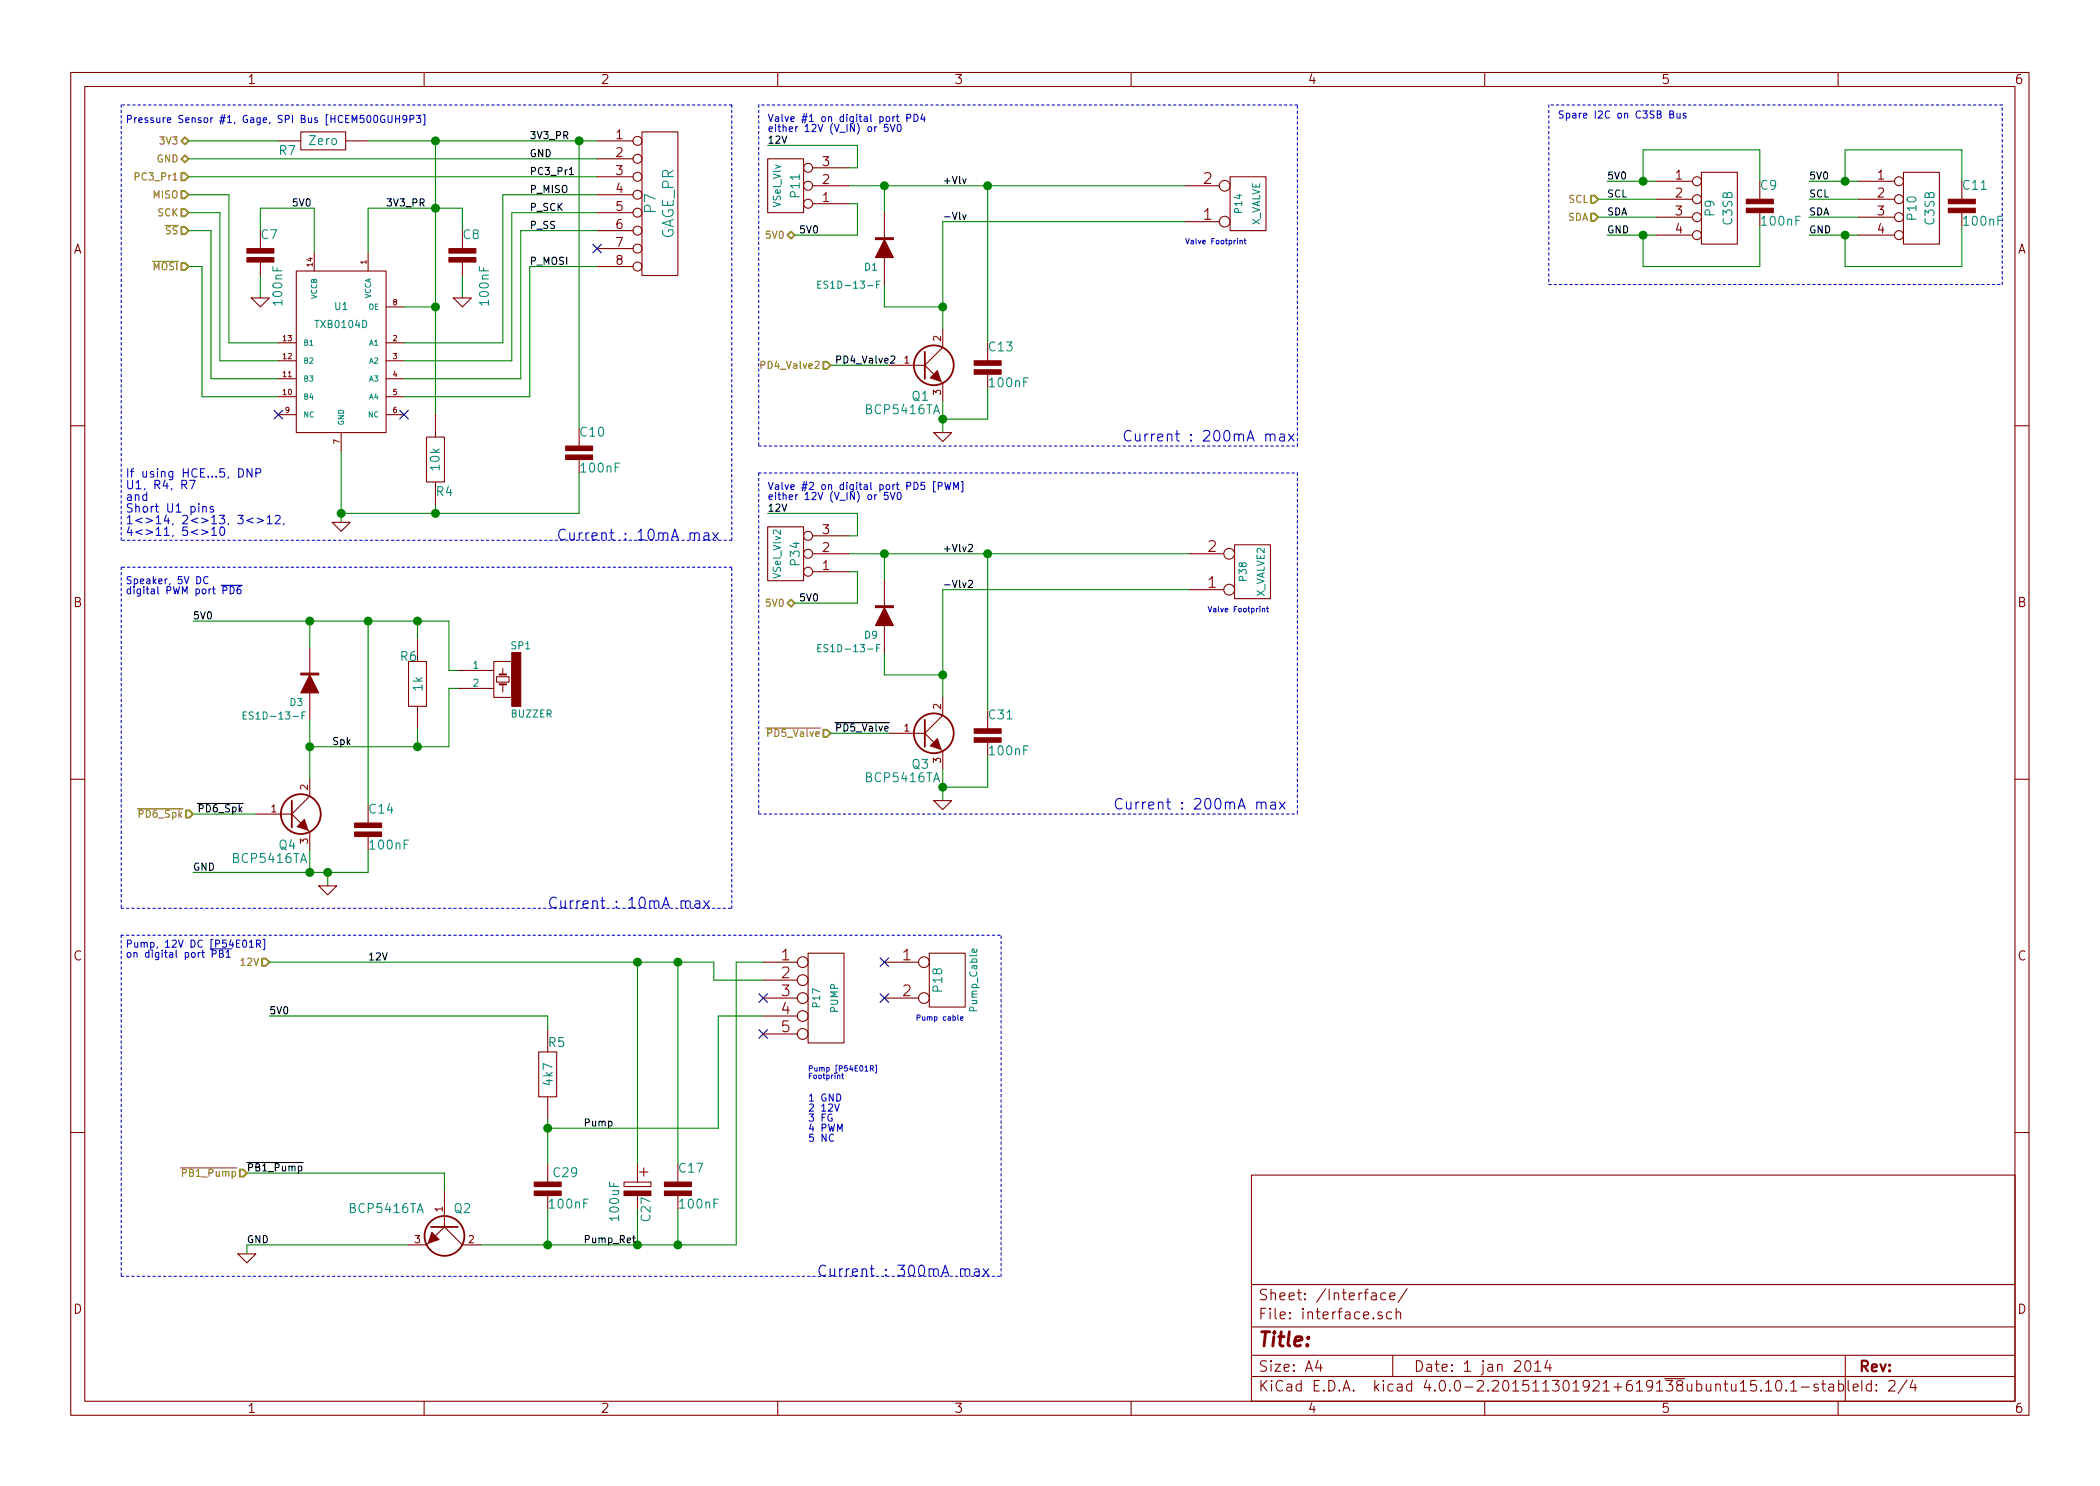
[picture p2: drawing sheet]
EESchema Schematic File Version 2
LIBS:uCm
LIBS:power
LIBS:uCm-cache
EELAYER 25 0
EELAYER END
$Descr A4 11693 8268
encoding utf-8
Sheet 2 4
Title ""
Date "1 jan 2014"
Rev ""
Comp ""
Comment1 ""
Comment2 ""
Comment3 ""
Comment4 ""
$EndDescr
Wire Wire Line
	5250 1225 6600 1225
Connection ~ 5500 1025
Connection ~ 4925 1025
Wire Wire Line
	4725 1025 6600 1025
Wire Notes Line
	675  575  675  3000
Connection ~ 3225 775 
Wire Wire Line
	3225 2375 3225 775 
Wire Wire Line
	9800 1000 9800 825 
Wire Wire Line
	9800 825  9150 825 
Connection ~ 9150 1000
Wire Wire Line
	9150 825  9150 1000
Wire Wire Line
	8900 1200 9225 1200
Wire Wire Line
	8950 1000 9225 1000
Connection ~ 1900 2850
Wire Wire Line
	2425 2800 2425 2850
Connection ~ 2425 1150
Wire Wire Line
	2250 1700 2425 1700
Wire Wire Line
	1450 1275 1450 1150
Wire Wire Line
	1450 1150 1750 1150
Wire Wire Line
	2575 1150 2575 1275
Wire Wire Line
	2050 1150 2575 1150
Wire Wire Line
	1900 2500 1900 2900
Wire Wire Line
	1050 1275 1175 1275
Wire Wire Line
	1175 1275 1175 2100
Wire Wire Line
	1175 2100 1550 2100
Wire Wire Line
	1050 1075 1275 1075
Wire Wire Line
	1275 1075 1275 1900
Wire Wire Line
	1275 1900 1550 1900
Wire Wire Line
	2250 2000 2850 2000
Wire Wire Line
	2850 2000 2850 1175
Wire Wire Line
	2850 1175 3325 1175
Wire Wire Line
	2250 2200 2950 2200
Wire Wire Line
	2950 2200 2950 1475
Wire Wire Line
	1375 6925 2275 6925
Wire Wire Line
	2675 6925 4100 6925
Wire Wire Line
	4275 800  4775 800 
Wire Wire Line
	4775 800  4775 925 
Wire Wire Line
	4775 925  4725 925 
Connection ~ 5250 1700
Wire Wire Line
	4925 1575 4925 1700
Wire Wire Line
	5250 2225 5250 2400
Wire Wire Line
	5250 1225 5250 1825
Wire Wire Line
	2950 1475 3325 1475
Wire Wire Line
	3325 875  1050 875 
Wire Wire Line
	1050 975  3325 975 
Wire Wire Line
	4950 2025 4625 2025
Wire Wire Line
	3050 6725 3050 6925
Wire Wire Line
	4925 1175 4925 1025
Wire Wire Line
	4925 1700 5250 1700
Wire Wire Line
	4725 1125 4775 1125
Wire Wire Line
	4775 1125 4775 1300
Wire Wire Line
	4775 1300 4425 1300
Wire Wire Line
	5500 2150 5500 2325
Wire Wire Line
	5500 2325 5250 2325
Connection ~ 5250 2325
Wire Wire Line
	3325 1275 2900 1275
Wire Wire Line
	2900 1275 2900 2100
Wire Wire Line
	2900 2100 2250 2100
Wire Wire Line
	3325 1075 2800 1075
Wire Wire Line
	2800 1075 2800 1900
Wire Wire Line
	2800 1900 2250 1900
Wire Wire Line
	1550 2000 1225 2000
Wire Wire Line
	1225 2000 1225 1175
Wire Wire Line
	1225 1175 1050 1175
Wire Wire Line
	1550 2200 1125 2200
Wire Wire Line
	1125 2200 1125 1475
Wire Wire Line
	1125 1475 1050 1475
Wire Wire Line
	2050 1150 2050 1400
Wire Wire Line
	1750 1150 1750 1400
Wire Wire Line
	2575 1525 2575 1650
Wire Wire Line
	1450 1525 1450 1650
Wire Wire Line
	2425 775  2425 2300
Connection ~ 2425 1700
Wire Notes Line
	7225 2475 7225 575 
Wire Notes Line
	4225 575  4225 2475
Wire Wire Line
	8900 1100 9225 1100
Wire Wire Line
	8950 1300 9225 1300
Wire Wire Line
	9150 1300 9150 1475
Connection ~ 9150 1300
Wire Wire Line
	9150 1475 9800 1475
Wire Wire Line
	9800 1475 9800 1250
Wire Wire Line
	3225 2850 3225 2625
Wire Wire Line
	1900 2850 3225 2850
Connection ~ 2425 2850
Wire Notes Line
	4075 575  4075 3000
Wire Wire Line
	10925 1250 10925 1475
Wire Wire Line
	10925 1475 10275 1475
Connection ~ 10275 1300
Wire Wire Line
	10275 1475 10275 1300
Wire Wire Line
	10075 1300 10350 1300
Wire Wire Line
	10075 1100 10350 1100
Wire Wire Line
	10075 1000 10350 1000
Wire Wire Line
	10075 1200 10350 1200
Wire Wire Line
	10275 1000 10275 825 
Connection ~ 10275 1000
Wire Wire Line
	10275 825  10925 825 
Wire Wire Line
	10925 825  10925 1000
Wire Wire Line
	5500 1025 5500 1900
$Comp
L C_POL_1 C27
U 1 1
P 3550 6575
F 0 "C27" V 3600 6350 50  0000 L CNN
F 1 "100uF" V 3425 6350 50  0000 L CNN
F 2 "uCm:C_ELCO_SMD_6x8" H 3150 6550 50  0001 C CNN
F 3 "" H 3550 6575 60  0001 C CNN
F 4 "UWT1V101MCL1GS" V 3550 6575 60  0001 C CNN "manf#"
	1    3550 6575
	1    0    0    -1  
$EndComp
$Comp
L CONN_4 P9
U 1 1
P 9575 1150
F 0 "P9" V 9525 1150 50  0000 C CNN
F 1 "C3SB" V 9625 1150 50  0000 C CNN
F 2 "uCm:pin_strip_4-90" H 9575 1150 60  0001 C CNN
F 3 "" H 9575 1150 60  0001 C CNN
F 4 "PREC004SAAN-RC" V 9575 1150 60  0001 C CNN "manf#"
	1    9575 1150
	1    0    0    -1  
$EndComp
$Comp
L TXB0104D U1
U 1 1
P 1900 2100
F 0 "U1" H 1900 2500 40  0000 C CNN
F 1 "TXB0104D" H 1900 2400 40  0000 C CNN
F 2 "uCm:TXB0104D_null" H 1900 2500 40  0001 C CNN
F 3 "" H 1900 2100 60  0001 C CNN
F 4 "TXB0104DR" H 1900 2100 60  0001 C CNN "manf#"
	1    1900 2100
	-1   0    0    -1  
$EndComp
$Comp
L R R4
U 1 1
P 2425 2550
F 0 "R4" H 2375 2725 50  0000 C CNN
F 1 "10k" V 2430 2550 50  0000 C CNN
F 2 "uCm:r_0805" V 2530 2550 50  0001 C CNN
F 3 "" H 2425 2550 60  0001 C CNN
F 4 "RMCF0805JT10K0" H 2425 2550 60  0001 C CNN "manf#"
	1    2425 2550
	-1   0    0    1   
$EndComp
$Comp
L NPN_TIP112G Q1
U 1 1
P 5150 2025
F 0 "Q1" H 5125 1850 50  0000 C CNN
F 1 "BCP5416TA" H 5025 1775 50  0000 C CNN
F 2 "uCm:SOT223" H 5340 2025 30  0001 C CNN
F 3 "" H 5150 2025 60  0001 C CNN
F 4 "BCP5416TA" H 5150 2025 60  0001 C CNN "manf#"
	1    5150 2025
	1    0    0    -1  
$EndComp
$Comp
L X_VALVE P14
U 1 1
P 6950 1125
F 0 "P14" V 6900 1125 40  0000 C CNN
F 1 "X_VALVE" V 7000 1125 40  0000 C CNN
F 2 "uCm:X_Valve_2" H 6950 1125 60  0001 L CNN
F 3 "" H 6950 1125 60  0001 C CNN
F 4 "X-1-05-S-F" V 6950 1125 60  0001 C CNN "manf#"
	1    6950 1125
	1    0    0    1   
$EndComp
$Comp
L Gage_Pr P7
U 1 1
P 3675 1125
F 0 "P7" V 3625 1125 60  0000 C CNN
F 1 "GAGE_PR" V 3725 1125 60  0000 C CNN
F 2 "uCm:HCEM500GUH9P3" V 3850 1125 60  0001 C CNN
F 3 "" H 3675 1125 60  0001 C CNN
F 4 "HCEM500GUH9P3" V 3675 1125 60  0001 C CNN "manf#"
	1    3675 1125
	1    0    0    -1  
$EndComp
$Comp
L D_1N4001 D1
U 1 1
P 4925 1375
F 0 "D1" V 4825 1450 40  0000 C CNN
F 1 "ES1D-13-F" V 4725 1575 40  0000 C CNN
F 2 "uCm:Diode-SMA" V 4850 1525 40  0001 C CNN
F 3 "" H 4925 1375 60  0001 C CNN
F 4 "ES1D-13-F" V 4925 1375 60  0001 C CNN "manf#"
	1    4925 1375
	0    -1   -1   0   
$EndComp
$Comp
L C C17
U 1 1
P 3775 6600
F 0 "C17" H 3775 6700 50  0000 L CNN
F 1 "100nF" H 3775 6500 50  0000 L CNN
F 2 "uCm:c_0805" H 3775 6600 50  0001 C CNN
F 3 "" H 3775 6600 60  0001 C CNN
F 4 "CL21B104KCC5PNC" H 3775 6600 60  0001 C CNN "manf#"
	1    3775 6600
	1    0    0    -1  
$EndComp
$Comp
L C C13
U 1 1
P 5500 2025
F 0 "C13" H 5500 2125 50  0000 L CNN
F 1 "100nF" H 5500 1925 50  0000 L CNN
F 2 "uCm:c_0805" H 5500 2025 50  0001 C CNN
F 3 "" H 5500 2025 60  0001 C CNN
F 4 "CL21B104KCC5PNC" H 5500 2025 60  0001 C CNN "manf#"
	1    5500 2025
	1    0    0    -1  
$EndComp
$Comp
L C C11
U 1 1
P 10925 1125
F 0 "C11" H 10925 1225 50  0000 L CNN
F 1 "100nF" H 10925 1025 50  0000 L CNN
F 2 "uCm:c_0805" H 10925 1125 50  0001 C CNN
F 3 "" H 10925 1125 60  0001 C CNN
F 4 "CL21B104KCC5PNC" H 10925 1125 60  0001 C CNN "manf#"
	1    10925 1125
	1    0    0    -1  
$EndComp
$Comp
L C C10
U 1 1
P 3225 2500
F 0 "C10" H 3225 2600 50  0000 L CNN
F 1 "100nF" H 3225 2400 50  0000 L CNN
F 2 "uCm:c_0805" H 3225 2500 50  0001 C CNN
F 3 "" H 3225 2500 60  0001 C CNN
F 4 "CL21B104KCC5PNC" H 3225 2500 60  0001 C CNN "manf#"
	1    3225 2500
	1    0    0    -1  
$EndComp
$Comp
L C C9
U 1 1
P 9800 1125
F 0 "C9" H 9800 1225 50  0000 L CNN
F 1 "100nF" H 9800 1025 50  0000 L CNN
F 2 "uCm:c_0805" H 9800 1125 50  0001 C CNN
F 3 "" H 9800 1125 60  0001 C CNN
F 4 "CL21B104KCC5PNC" H 9800 1125 60  0001 C CNN "manf#"
	1    9800 1125
	1    0    0    -1  
$EndComp
$Comp
L C C8
U 1 1
P 2575 1400
F 0 "C8" H 2575 1500 50  0000 L CNN
F 1 "100nF" V 2700 1100 50  0000 L CNN
F 2 "uCm:c_0805" H 2575 1400 50  0001 C CNN
F 3 "" H 2575 1400 60  0001 C CNN
F 4 "CL21B104KCC5PNC" H 2575 1400 60  0001 C CNN "manf#"
	1    2575 1400
	1    0    0    -1  
$EndComp
$Comp
L C C7
U 1 1
P 1450 1400
F 0 "C7" H 1450 1500 50  0000 L CNN
F 1 "100nF" V 1550 1100 50  0000 L CNN
F 2 "uCm:c_0805" H 1450 1400 50  0001 C CNN
F 3 "" H 1450 1400 60  0001 C CNN
F 4 "CL21B104KCC5PNC" H 1450 1400 60  0001 C CNN "manf#"
	1    1450 1400
	1    0    0    -1  
$EndComp
Text Label 5250 1025 0    40   ~ 0
+Vlv
$Comp
L CONN_4 P10
U 1 1
P 10700 1150
F 0 "P10" V 10650 1150 50  0000 C CNN
F 1 "C3SB" V 10750 1150 50  0000 C CNN
F 2 "uCm:pin_strip_4-90" V 10850 1150 50  0001 C CNN
F 3 "" H 10700 1150 60  0001 C CNN
F 4 "PREC004SAAN-RC" V 10700 1150 60  0001 C CNN "manf#"
	1    10700 1150
	1    0    0    -1  
$EndComp
Text Label 10075 1100 0    40   ~ 0
SCL
Text Label 10075 1200 0    40   ~ 0
SDA
Text Label 10075 1300 0    40   ~ 0
GND
Text Label 10075 1000 0    40   ~ 0
5V0
Text Notes 8675 650  0    40   ~ 0
Spare I2C on C3SB Bus
Text Label 8950 1000 0    40   ~ 0
5V0
Text Label 8950 1300 0    40   ~ 0
GND
Text Label 8950 1200 0    40   ~ 0
SDA
Text Label 8950 1100 0    40   ~ 0
SCL
$Comp
L GND #PWR05
U 1 1
P 2575 1650
F 0 "#PWR05" H 2575 1650 30  0001 C CNN
F 1 "GND" H 2575 1580 30  0001 C CNN
F 2 "" H 2575 1650 60  0001 C CNN
F 3 "" H 2575 1650 60  0001 C CNN
	1    2575 1650
	1    0    0    -1  
$EndComp
$Comp
L GND #PWR06
U 1 1
P 1450 1650
F 0 "#PWR06" H 1450 1650 30  0001 C CNN
F 1 "GND" H 1450 1580 30  0001 C CNN
F 2 "" H 1450 1650 60  0001 C CNN
F 3 "" H 1450 1650 60  0001 C CNN
	1    1450 1650
	1    0    0    -1  
$EndComp
$Comp
L GND #PWR07
U 1 1
P 1900 2900
F 0 "#PWR07" H 1900 2900 30  0001 C CNN
F 1 "GND" H 1900 2830 30  0001 C CNN
F 2 "" H 1900 2900 60  0001 C CNN
F 3 "" H 1900 2900 60  0001 C CNN
	1    1900 2900
	1    0    0    -1  
$EndComp
NoConn ~ 2250 2300
NoConn ~ 1550 2300
Text Label 1625 1150 0    40   ~ 0
5V0
Text Label 2150 1150 0    40   ~ 0
3V3_PR
Text HLabel 4425 1300 0    40   BiDi ~ 0
5V0
Text Label 5250 1225 0    40   ~ 0
-Vlv
Text Label 4450 1300 0    40   ~ 0
5V0
$Comp
L CONN_3 P11
U 1 1
P 4375 1025
F 0 "P11" V 4325 1025 50  0000 C CNN
F 1 "VSel_Vlv" V 4425 1025 40  0000 C CNN
F 2 "uCm:Header_3" V 4525 1025 40  0001 C CNN
F 3 "" H 4375 1025 60  0001 C CNN
F 4 "PREC003SAAN-RC" V 4375 1025 60  0001 C CNN "manf#"
	1    4375 1025
	-1   0    0    1   
$EndComp
Text HLabel 4625 4075 0    40   Input ~ 0
~PD5_Valve
Text HLabel 1500 5350 0    40   Input ~ 0
12V
Text HLabel 1050 1475 0    40   Input ~ 0
~MOSI
Text HLabel 1050 1275 0    40   Input ~ 0
~SS
Text HLabel 1050 1175 0    40   Input ~ 0
SCK
Text HLabel 1050 1075 0    40   Input ~ 0
MISO
Text HLabel 1050 975  0    40   Input ~ 0
PC3_Pr1
Text HLabel 1050 875  0    40   BiDi ~ 0
GND
Text HLabel 1050 775  0    40   BiDi ~ 0
3V3
Text Label 4650 4075 0    40   ~ 0
~PD5_Valve
Text Notes 4275 725  0    40   ~ 0
Valve #1 on digital port PD4\neither 12V (V_IN) or 5V0
Text Notes 700  675  0    40   ~ 0
Pressure Sensor #1, Gage, SPI Bus [HCEM500GUH9P3]
Text Label 4275 800  0    40   ~ 0
12V
$Comp
L GND #PWR08
U 1 1
P 5250 2400
F 0 "#PWR08" H 5250 2400 30  0001 C CNN
F 1 "GND" H 5250 2330 30  0001 C CNN
F 2 "" H 5250 2400 60  0001 C CNN
F 3 "" H 5250 2400 60  0001 C CNN
	1    5250 2400
	1    0    0    -1  
$EndComp
$Comp
L GND #PWR09
U 1 1
P 1375 6975
F 0 "#PWR09" H 1375 6975 30  0001 C CNN
F 1 "GND" H 1375 6905 30  0001 C CNN
F 2 "" H 1375 6975 60  0001 C CNN
F 3 "" H 1375 6975 60  0001 C CNN
	1    1375 6975
	1    0    0    -1  
$EndComp
Text Notes 700  5325 0    40   ~ 0
Pump, 12V DC [P54E01R]\non digital port ~PB1
Text Label 1375 6925 0    40   ~ 0
GND
Text Label 2050 5350 0    40   ~ 0
12V
Text Label 2950 1175 0    40   ~ 0
P_SCK
NoConn ~ 3325 1375
Text Label 2950 1475 0    40   ~ 0
P_MOSI
Text Label 2950 1275 0    40   ~ 0
P_SS
Text Label 2950 1075 0    40   ~ 0
P_MISO
Text Label 2950 975  0    40   ~ 0
PC3_Pr1
Text Label 2950 875  0    40   ~ 0
GND
Text Label 2950 775  0    40   ~ 0
3V3_PR
Text Notes 4500 6000 0    30   ~ 0
Pump [P54E01R]\nFootprint
Text Notes 5100 5675 0    30   ~ 0
Pump cable
$Comp
L NPN_TIP112G Q2
U 1 1
P 2475 6825
F 0 "Q2" V 2375 6925 50  0000 C CNN
F 1 "BCP5416TA" V 2375 6500 50  0000 C CNN
F 2 "uCm:SOT223" H 2665 6825 30  0001 C CNN
F 3 "" H 2475 6825 60  0001 C CNN
F 4 "BCP5416TA" V 2475 6825 60  0001 C CNN "manf#"
	1    2475 6825
	0    1    1    0   
$EndComp
Wire Wire Line
	1500 5350 3975 5350
Wire Wire Line
	2475 6525 1375 6525
$Comp
L CONN_2 P18
U 1 1
P 5275 5450
F 0 "P18" V 5225 5450 50  0000 C CNN
F 1 "Pump_Cable" V 5425 5450 40  0000 C CNN
F 2 "" V 5425 5450 40  0001 C CNN
F 3 "" H 5275 5450 60  0001 C CNN
	1    5275 5450
	1    0    0    -1  
$EndComp
Text Label 1375 6525 0    40   ~ 0
~PB1_Pump
Text HLabel 1375 6525 0    40   Input ~ 0
~PB1_Pump
Wire Notes Line
	675  5200 675  7100
Wire Notes Line
	11150 1575 11150 575 
Wire Notes Line
	8625 575  8625 1575
Wire Notes Line
	4075 575  675  575 
Wire Notes Line
	4075 3000 675  3000
Wire Notes Line
	675  5200 5575 5200
Wire Notes Line
	675  7100 5575 7100
Wire Notes Line
	4225 2475 7225 2475
Wire Notes Line
	7225 575  4225 575 
Text Notes 6600 1350 0    30   ~ 0
Valve Footprint
NoConn ~ 4925 5350
NoConn ~ 4925 5550
Text Notes 4500 6350 0    40   ~ 0
1 GND\n2 12V\n3 FG\n4 PWM\n5 NC
$Comp
L R R5
U 1 1
P 3050 5975
F 0 "R5" H 3100 6150 50  0000 C CNN
F 1 "4k7" V 3055 5975 50  0000 C CNN
F 2 "uCm:r_0805" V 3155 5975 50  0001 C CNN
F 3 "" H 3050 5975 60  0001 C CNN
F 4 "RMCF0805JT4K70" H 3050 5975 60  0001 C CNN "manf#"
	1    3050 5975
	1    0    0    -1  
$EndComp
$Comp
L C C29
U 1 1
P 3050 6600
F 0 "C29" H 3075 6675 50  0000 L CNN
F 1 "100nF" H 3050 6500 50  0000 L CNN
F 2 "uCm:c_0805" H 3050 6600 50  0001 C CNN
F 3 "" H 3050 6600 60  0001 C CNN
F 4 "CL21B104KCC5PNC" H 3050 6600 60  0001 C CNN "manf#"
	1    3050 6600
	1    0    0    -1  
$EndComp
Text Label 3250 6275 0    40   ~ 0
Pump
Wire Wire Line
	3975 5350 3975 5450
Wire Wire Line
	3975 5450 4250 5450
NoConn ~ 4250 5550
Wire Wire Line
	4250 5650 4000 5650
Wire Wire Line
	4000 5650 4000 6275
NoConn ~ 4250 5750
Wire Notes Line
	5575 7100 5575 5200
Wire Wire Line
	4250 5350 4100 5350
Wire Wire Line
	4100 5350 4100 6925
Wire Wire Line
	4000 6275 3050 6275
Wire Wire Line
	3050 6225 3050 6475
Wire Wire Line
	3050 5650 3050 5725
Wire Wire Line
	1500 5650 3050 5650
Connection ~ 3050 6275
Wire Wire Line
	3550 6475 3550 5350
Connection ~ 3550 5350
Wire Wire Line
	3775 6475 3775 5350
Connection ~ 3775 5350
Wire Wire Line
	3775 6725 3775 6925
Connection ~ 3775 6925
Wire Wire Line
	3550 6725 3550 6925
Connection ~ 3550 6925
Text Label 1500 5650 0    40   ~ 0
5V0
Wire Wire Line
	1375 6975 1375 6925
Wire Wire Line
	2475 6625 2475 6525
Connection ~ 3050 6925
Wire Wire Line
	5250 3275 6625 3275
Connection ~ 5500 3075
Connection ~ 4925 3075
Wire Wire Line
	4725 3075 6625 3075
Wire Wire Line
	4275 2850 4775 2850
Wire Wire Line
	4775 2850 4775 2975
Wire Wire Line
	4775 2975 4725 2975
Connection ~ 5250 3750
Wire Wire Line
	4925 3625 4925 3750
Wire Wire Line
	5250 4275 5250 4450
Wire Wire Line
	5250 3275 5250 3875
Wire Wire Line
	4950 4075 4625 4075
Wire Wire Line
	4925 3225 4925 3075
Wire Wire Line
	4925 3750 5250 3750
Wire Wire Line
	4725 3175 4775 3175
Wire Wire Line
	4775 3175 4775 3350
Wire Wire Line
	4775 3350 4425 3350
Wire Wire Line
	5500 4200 5500 4375
Wire Wire Line
	5500 4375 5250 4375
Connection ~ 5250 4375
Wire Notes Line
	7225 2625 7225 4525
Wire Notes Line
	4225 2625 4225 4525
Wire Wire Line
	5500 3075 5500 3950
$Comp
L NPN_TIP112G Q3
U 1 1
P 5150 4075
F 0 "Q3" H 5125 3900 50  0000 C CNN
F 1 "BCP5416TA" H 5025 3825 50  0000 C CNN
F 2 "uCm:SOT223" H 5340 4075 30  0001 C CNN
F 3 "" H 5150 4075 60  0001 C CNN
F 4 "BCP5416TA" H 5150 4075 60  0001 C CNN "manf#"
	1    5150 4075
	1    0    0    -1  
$EndComp
$Comp
L X_VALVE P38
U 1 1
P 6975 3175
F 0 "P38" V 6925 3175 40  0000 C CNN
F 1 "X_VALVE2" V 7025 3175 40  0000 C CNN
F 2 "uCm:X_Valve_2" H 6975 3175 60  0001 L CNN
F 3 "" H 6975 3175 60  0001 C CNN
F 4 "X-1-05-S-F" V 6975 3175 60  0001 C CNN "manf#"
	1    6975 3175
	1    0    0    1   
$EndComp
$Comp
L D_1N4001 D9
U 1 1
P 4925 3425
F 0 "D9" V 4825 3500 40  0000 C CNN
F 1 "ES1D-13-F" V 4750 3625 40  0000 C CNN
F 2 "uCm:Diode-SMA" V 4850 3575 40  0001 C CNN
F 3 "" H 4925 3425 60  0001 C CNN
F 4 "ES1D-13-F" V 4925 3425 60  0001 C CNN "manf#"
	1    4925 3425
	0    -1   -1   0   
$EndComp
$Comp
L C C31
U 1 1
P 5500 4075
F 0 "C31" H 5500 4175 50  0000 L CNN
F 1 "100nF" H 5500 3975 50  0000 L CNN
F 2 "uCm:c_0805" H 5500 4075 50  0001 C CNN
F 3 "" H 5500 4075 60  0001 C CNN
F 4 "CL21B104KCC5PNC" H 5500 4075 60  0001 C CNN "manf#"
	1    5500 4075
	1    0    0    -1  
$EndComp
Text Label 5250 3075 0    40   ~ 0
+Vlv2
Text HLabel 4425 3350 0    40   BiDi ~ 0
5V0
Text Label 5250 3275 0    40   ~ 0
-Vlv2
Text Label 4450 3350 0    40   ~ 0
5V0
$Comp
L CONN_3 P34
U 1 1
P 4375 3075
F 0 "P34" V 4325 3075 50  0000 C CNN
F 1 "VSel_Vlv2" V 4425 3075 40  0000 C CNN
F 2 "uCm:Header_3" V 4525 3075 40  0001 C CNN
F 3 "" H 4375 3075 60  0001 C CNN
F 4 "PREC003SAAN-RC" V 4375 3075 60  0001 C CNN "manf#"
	1    4375 3075
	-1   0    0    1   
$EndComp
Text HLabel 4625 2025 0    40   Input ~ 0
PD4_Valve2
Text Label 4650 2025 0    40   ~ 0
PD4_Valve2
Text Notes 4275 2775 0    40   ~ 0
Valve #2 on digital port PD5 [PWM]\neither 12V (V_IN) or 5V0
Text Label 4275 2850 0    40   ~ 0
12V
$Comp
L GND #PWR010
U 1 1
P 5250 4450
F 0 "#PWR010" H 5250 4450 30  0001 C CNN
F 1 "GND" H 5250 4380 30  0001 C CNN
F 2 "" H 5250 4450 60  0001 C CNN
F 3 "" H 5250 4450 60  0001 C CNN
	1    5250 4450
	1    0    0    -1  
$EndComp
Wire Notes Line
	4225 4525 7225 4525
Wire Notes Line
	4225 2625 7225 2625
Text Notes 6725 3400 0    30   ~ 0
Valve Footprint
Wire Wire Line
	2050 4850 2050 4725
Wire Wire Line
	1075 4850 2050 4850
Connection ~ 1825 4850
Wire Wire Line
	1825 4850 1825 4925
$Comp
L C C14
U 1 1
P 2050 4600
F 0 "C14" H 2050 4700 50  0000 L CNN
F 1 "100nF" H 2050 4500 50  0000 L CNN
F 2 "uCm:c_0805" H 2050 4600 50  0001 C CNN
F 3 "" H 2050 4600 60  0001 C CNN
F 4 "CL21B104KCC5PNC" H 2050 4600 60  0001 C CNN "manf#"
	1    2050 4600
	1    0    0    -1  
$EndComp
$Comp
L GND #PWR011
U 1 1
P 1825 4925
F 0 "#PWR011" H 1825 4925 30  0001 C CNN
F 1 "GND" H 1825 4855 30  0001 C CNN
F 2 "" H 1825 4925 60  0001 C CNN
F 3 "" H 1825 4925 60  0001 C CNN
	1    1825 4925
	1    0    0    -1  
$EndComp
Text Notes 700  3300 0    40   ~ 0
Speaker, 5V DC\ndigital PWM port ~PD6
Text Label 1075 4850 0    40   ~ 0
GND
$Comp
L NPN_TIP112G Q4
U 1 1
P 1625 4525
F 0 "Q4" H 1600 4350 50  0000 C CNN
F 1 "BCP5416TA" H 1500 4275 50  0000 C CNN
F 2 "uCm:SOT223" H 1815 4525 30  0001 C CNN
F 3 "" H 1625 4525 60  0001 C CNN
F 4 "BCP5416TA" H 1625 4525 60  0001 C CNN "manf#"
	1    1625 4525
	1    0    0    -1  
$EndComp
$Comp
L D_1N4001 D3
U 1 1
P 1725 3800
F 0 "D3" V 1625 3875 40  0000 C CNN
F 1 "ES1D-13-F" V 1550 4000 40  0000 C CNN
F 2 "uCm:Diode-SMA" V 1650 3950 40  0001 C CNN
F 3 "" H 1725 3800 60  0001 C CNN
F 4 "ES1D-13-F" V 1725 3800 60  0001 C CNN "manf#"
	1    1725 3800
	0    -1   -1   0   
$EndComp
Wire Wire Line
	1725 3600 1725 3450
Connection ~ 1725 3450
Wire Wire Line
	1725 4000 1725 4325
Wire Wire Line
	1725 4725 1725 4850
Connection ~ 1725 4850
Wire Wire Line
	1075 3450 2500 3450
Wire Wire Line
	2050 3450 2050 4475
Wire Wire Line
	1425 4525 1075 4525
Text Label 1100 4525 0    40   ~ 0
~PD6_Spk
Text HLabel 1075 4525 0    40   Input ~ 0
~PD6_Spk
Wire Notes Line
	675  3150 675  5050
Wire Notes Line
	4075 5050 4075 3150
$Comp
L R_10k R6
U 1 1
P 2325 3800
F 0 "R6" H 2275 3950 50  0000 C CNN
F 1 "1k" V 2330 3800 50  0000 C CNN
F 2 "uCm:r_0805" V 2430 3800 50  0001 C CNN
F 3 "" H 2325 3800 60  0001 C CNN
F 4 "RMCF0805JT1K00" H 2325 3800 60  0001 C CNN "manf#"
	1    2325 3800
	1    0    0    -1  
$EndComp
$Comp
L BUZZER SP1
U 1 1
P 2850 3775
F 0 "SP1" H 2900 3960 40  0000 C CNN
F 1 "BUZZER" H 2960 3580 40  0000 C CNN
F 2 "uCm:Speaker" H 2850 3775 60  0001 C CNN
F 3 "" H 2850 3775 60  0000 C CNN
F 4 "PS1240P02BT" H 2850 3775 60  0001 C CNN "manf#"
	1    2850 3775
	1    0    0    -1  
$EndComp
Wire Wire Line
	2550 3725 2500 3725
Wire Wire Line
	2500 3725 2500 3450
Wire Wire Line
	2325 3450 2325 3550
Wire Wire Line
	2325 4050 2325 4150
Wire Wire Line
	1725 4150 2500 4150
Wire Wire Line
	2500 4150 2500 3825
Wire Wire Line
	2500 3825 2550 3825
Connection ~ 1725 4150
Connection ~ 2325 4150
Connection ~ 2050 3450
Connection ~ 2325 3450
Wire Notes Line
	4075 3150 675  3150
Wire Notes Line
	675  5050 4075 5050
Text Label 1850 4150 0    40   ~ 0
Spk
Text Label 1075 3450 0    40   ~ 0
5V0
Wire Notes Line
	11150 575  8625 575 
Wire Notes Line
	8625 1575 11150 1575
Text HLabel 8900 1100 0    40   Input ~ 0
SCL
Text HLabel 8900 1200 0    40   Input ~ 0
SDA
Text Label 3250 6925 0    40   ~ 0
Pump_Ret
$Comp
L CONN_5 P17
U 1 1
P 4600 5550
F 0 "P17" V 4550 5550 40  0000 C CNN
F 1 "PUMP" V 4650 5550 40  0000 C CNN
F 2 "uCm:Pump_P54E01R_02" H 4600 5500 60  0001 C CNN
F 3 "http://www.xavitech.com/products" H 4600 5500 60  0001 C CNN
F 4 "P54E01R" V 4600 5550 60  0001 C CNN "manf#"
	1    4600 5550
	1    0    0    -1  
$EndComp
Text Notes 3100 3000 0    59   ~ 0
Current : 10mA max
Text Notes 3050 5050 0    59   ~ 0
Current : 10mA max
Text Notes 4550 7100 0    59   ~ 0
Current : 300mA max
Text Notes 6250 2450 0    59   ~ 0
Current : 200mA max
Text Notes 6200 4500 0    59   ~ 0
Current : 200mA max
Wire Wire Line
	2050 775  3325 775 
$Comp
L R R7
U 1 1
P 1800 775
F 0 "R7" V 1750 975 50  0000 C CNN
F 1 "Zero" V 1805 775 50  0000 C CNN
F 2 "uCm:r_0805" V 1905 775 50  0001 C CNN
F 3 "" H 1800 775 60  0001 C CNN
F 4 "RMCF0805ZT0R00" H 1800 775 60  0001 C CNN "manf#"
	1    1800 775 
	0    -1   -1   0   
$EndComp
Wire Wire Line
	1550 775  1050 775 
Connection ~ 2425 775 
Text Notes 700  2975 0    47   ~ 0
If using HCE...5, DNP\nU1, R4, R7\nand\nShort U1 pins\n1<>14, 2<>13, 3<>12, \n4<>11, 5<>10
$EndSCHEMATC
